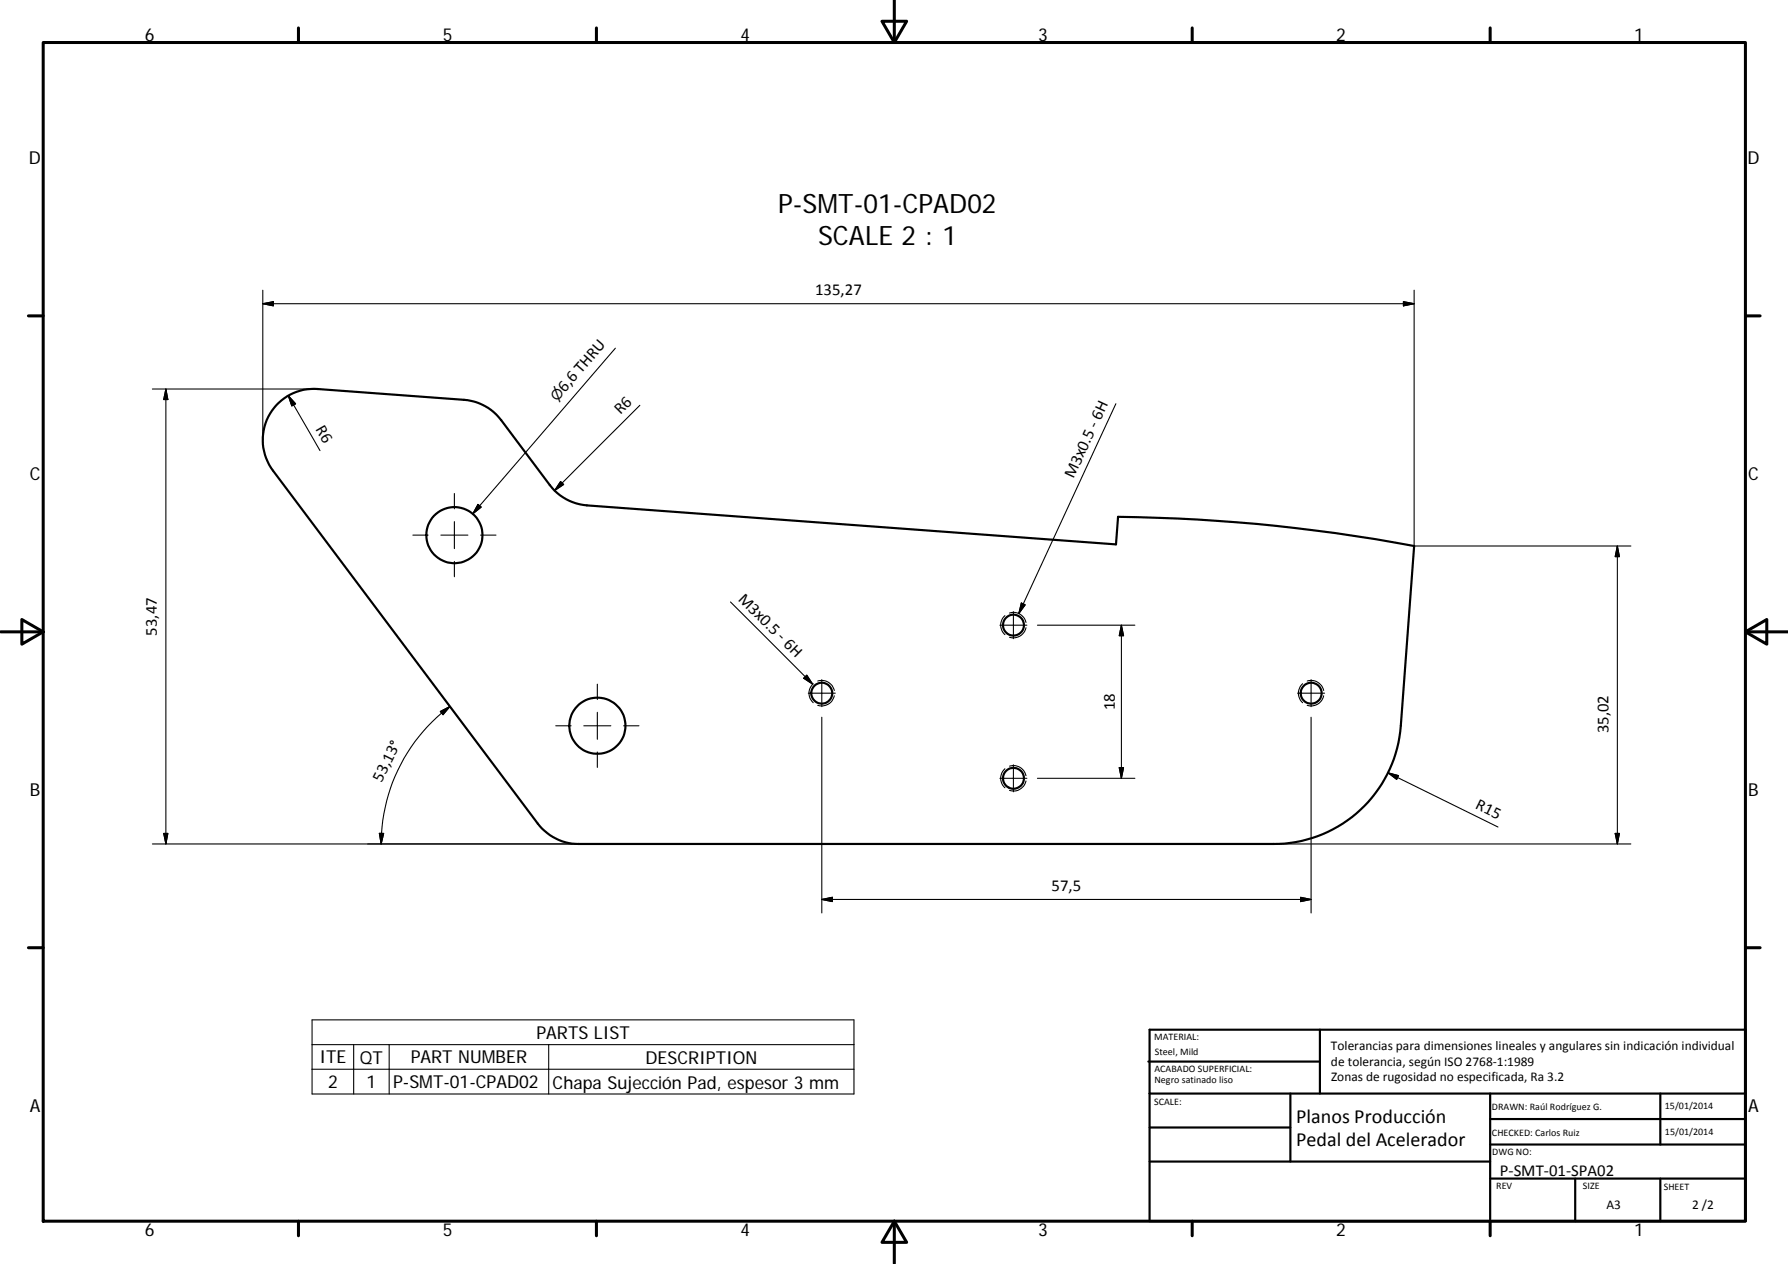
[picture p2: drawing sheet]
<svg xmlns="http://www.w3.org/2000/svg" width="420mm" height="297mm" viewBox="0 0 420 297" stroke-linecap="round" stroke-linejoin="round" font-family="sans-serif">
<g fill="none" stroke="#000" stroke-width=".51">
<path d="M65.5 94.7a12 12 0 0 1 9.1-3.3l34.4 2.6a12.1 12.1 0 0 1 8.8 4.7l11.4 15.3a12.1 12.1 0 0 0 8.7 4.8l124.3 9.1 .5-6.4a396.9 396.9 0 0 1 69.6 6.8l-3.1 42.3a30 30 0 0 1-29.9 27.7h-163.3a12.2 12.2 0 0 1-9.6-4.8l-62.3-82.9a12 12 0 0 1 1.4-15.9zM269.8 249.5h40.4M270.1 257h140.1M270.1 242h140.1v45h-140.1zM303.2 257v16M310.2 242v15M350.2 257v30M390.2 257v12M270.1 273h80.1M270.1 265h33.1M350.2 277h60M350.2 269h60"/>
<path d="M350.2 263h60M370.2 277v10M390.2 277v10"/>
<circle cx="106.8" cy="125.8" r="6.6"/>
<circle cx="238.2" cy="146.9" r="2.45"/>
<circle cx="140.4" cy="170.6" r="6.6"/>
<circle cx="193.1" cy="162.9" r="2.46"/>
<circle cx="308.1" cy="162.9" r="2.45"/>
<circle cx="238.1" cy="182.9" r="2.45"/>
</g>
<g fill="none" stroke="#000" stroke-width=".25">
<path d="M61.8 68.2v35.2M61.8 71.4l2.5-.5v1zM61.8 71.4h270.5M329.8 70.9l2.5 .5-2.5 .5zM332.3 68.2v60.1h50.9M35.8 91.4h38.8M39 91.4l.4 2.5h-.9zM39 91.4v106.9M67.7 93l7.5 12.9M67.7 93l1.8 1.9-.9 .5zM144.6 81.8l-33.5 39M150.4 95.2l-20.1 20.1"/>
<path d="M262.2 94.9l-22.8 49.3M106.8 116v3.6M112.3 118.5l.8 .7-2 1.6zM131.7 113.2l.7 .7-2.1 1.4zM97 125.8h3.6M103.6 125.8h6.3M106.8 122.6v6.3M106.8 131.9v3.6M112.9 125.8h3.7M380.1 128.3v70M380.1 128.3l.4 2.5h-1zM171.7 141.5l19.3 19.3"/>
<path d="M189.6 158.7l1.4 2.1-2.1-1.4zM193.1 159.7v6.4M235 146.9h6.3M236.1 144.7a3 3 0 0 0 0 4.4M237.2 144.1a3 3 0 0 1 3.9 2.2M238.1 143.7v6.4M240 141.7l.9 .4-1.5 2.1zM241.1 147.5a3 3 0 0 1-3.9 2.3M243.8 146.9h22.9M263.5 146.9v36M263.5 146.9l.5 2.5h-1zM308.1 159.7v6.4"/>
<path d="M103.5 167.2l2.2-1.2-1.6 2zM105.7 166a40.6 40.6 0 0 0-16.1 32.3M130.6 170.6h3.6M137.2 170.6h6.3M140.4 160.8v3.6M140.4 167.4v6.3M140.4 176.7v3.6M146.5 170.6h3.6M189.9 162.9h6.4M191.1 160.7a3 3 0 0 0 0 4.4M192.2 160a3 3 0 0 1 3.9 2.3M193.1 168.6v45.9"/>
<path d="M196.1 163.5a3 3 0 0 1-3.9 2.3M238.1 179.7v6.4M304.9 162.9h6.4M306.1 160.7a3 3 0 0 0 0 4.4M307.2 160a3 3 0 0 1 3.9 2.3M308.1 168.6v45.9M311.1 163.5a3 3 0 0 1-3.9 2.3M35.8 198.3h100.2M38.5 195.9h.9l-.4 2.4zM89.1 195.8l1.1 .1-.6 2.4zM235 182.9h6.3M236.1 180.7a3 3 0 0 0 0 4.4"/>
<path d="M237.2 180a3 3 0 0 1 3.9 2.3M241.1 183.5a3 3 0 0 1-3.9 2.2M243.8 182.9h22.9M263 180.4h1l-.5 2.5zM299.3 198.3h83.9M326.2 181.6l25.8 12.8M326.2 181.6l2.4 .7-.4 .9zM379.5 195.9h1l-.4 2.4zM193.1 211.4l2.5-.5v1zM193.1 211.4h115M305.6 210.9l2.5 .5-2.5 .5zM73.3 239.7h127.4v17.4h-127.4z"/>
<path d="M73.3 245.5h127.4M73.3 251.3h127.4M83.1 245.5v11.6M91.4 245.5v11.6M128.9 245.5v11.6"/>
</g>
<g fill="none" stroke="#000" stroke-width=".71">
<path d="M10.1 10h400.1v277h-400.1zM70.1 6.6v3.4M140.2 6.6v3.4M207.3 5h5.8l-2.9 5zM210.2 0v10M280.2 6.6v3.4M350.2 6.6v3.4M6.7 74.2h3.4M410.2 74.2h3.4M.2 148.5h9.9M5.1 145.6l5 2.9-5 2.9zM410.2 148.5l5-2.9v5.8z"/>
<path d="M410.2 148.5h9.9M6.7 222.7h3.4M410.2 222.7h3.4M70.1 287v3.4M140.2 287v3.4M210.2 287l2.9 5h-5.8zM210.2 287v10M280.2 287v3.4M350.2 287v3.4"/>
</g>
<g fill="#000" stroke="#000" stroke-width=".25">
<path d="M61.8 71.4l2.5-.5v1zM329.8 70.9l2.5 .5-2.5 .5zM39 91.4l.4 2.5h-.9zM67.7 93l1.8 1.9-.9 .5zM112.3 118.5l.8 .7-2 1.6zM131.7 113.2l.7 .7-2.1 1.4zM380.1 128.3l.4 2.5h-1zM189.6 158.7l1.4 2.1-2.1-1.4zM240 141.7l.9 .4-1.5 2.1zM263.5 146.9l.5 2.5h-1zM103.5 167.2l2.2-1.2-1.6 2zM38.5 195.9h.9l-.4 2.4z"/>
<path d="M89.1 195.8l1.1 .1-.6 2.4zM263 180.4h1l-.5 2.5zM326.2 181.6l2.4 .7-.4 .9zM379.5 195.9h1l-.4 2.4zM193.1 211.4l2.5-.5v1zM305.6 210.9l2.5 .5-2.5 .5z"/>
</g>
<g font-size="6.3">
<text x="182.9" y="50.1">P-SMT-01-CPAD02</text>
<text x="192.2" y="57.6">SCALE 2 : 1</text>
</g>
<g font-size="4.7">
<text x="304.6" y="263.9">Planos Producción</text>
<text x="304.6" y="269.3">Pedal del Acelerador</text>
</g>
<g font-size="4.2">
<text x="34" y="9.6">6</text>
<text x="104" y="9.6">5</text>
<text x="174" y="9.6">4</text>
<text x="244" y="9.6">3</text>
<text x="314" y="9.6">2</text>
<text x="384" y="9.6">1</text>
<text x="6.8" y="38.7">D</text>
<text x="410.6" y="38.7">D</text>
<text x="7" y="112.9">C</text>
<text x="410.8" y="112.9">C</text>
<text x="7" y="187.1">B</text>
<text x="410.8" y="187.1">B</text>
<text x="126.1" y="244.1">PARTS LIST</text>
<text x="75.1" y="249.9">ITE</text>
<text x="84.6" y="249.9">QT</text>
<text x="96.5" y="249.9">PART NUMBER</text>
<text x="151.7" y="249.9">DESCRIPTION</text>
<text x="77.1" y="255.7">2</text>
<text x="86.1" y="255.7">1</text>
<text x="92.4" y="255.7">P-SMT-01-CPAD02</text>
<text x="129.9" y="255.9">Chapa Sujección Pad, espesor 3 mm</text>
<text x="7" y="261.3">A</text>
<text x="410.8" y="261.3">A</text>
<text x="34" y="290.4">6</text>
<text x="104" y="290.4">5</text>
<text x="174" y="290.4">4</text>
<text x="244" y="290.4">3</text>
<text x="314" y="290.4">2</text>
<text x="384" y="290.4">1</text>
</g>
<g font-size="3.9">
<text x="191.5" y="69.3">135,27</text>
<text x="132.7" y="92.3" transform="rotate(-49 132.7 92.3)">6,6 THRU</text>
<text x="74.1" y="100.9" transform="rotate(60 74.1 100.9)">R6</text>
<text x="145.8" y="97.6" transform="rotate(-45 145.8 97.6)">R6</text>
<text x="252.3" y="112.6" transform="rotate(-65 252.3 112.6)">M3x0.5 ‐ 6H</text>
<text x="173.3" y="140.9" transform="rotate(45 173.3 140.9)">M3x0.5 ‐ 6H</text>
<text x="36.9" y="149.4" transform="rotate(-90 36.9 149.4)">53,47</text>
<text x="261.9" y="166.9" transform="rotate(-90 261.9 166.9)">18</text>
<text x="378" y="172.3" transform="rotate(-90 378 172.3)">35,02</text>
<text x="89.7" y="183.9" transform="rotate(-63 89.7 183.9)">53,13°</text>
<text x="346.5" y="189.9" transform="rotate(26 346.5 189.9)">R15</text>
<text x="247.1" y="209.3">57,5</text>
<text x="352.5" y="276.2">P‐SMT‐01‐SPA02</text>
</g>
<text font-size="3.3" x="130.9" y="94.5" transform="rotate(-49 130.9 94.5)">⌀</text>
<g font-size="3.1">
<text x="312.8" y="246.8">Tolerancias para dimensiones lineales y angulares sin indicación individual</text>
<text x="312.8" y="250.4">de tolerancia, según ISO 2768‐1:1989</text>
<text x="312.8" y="254">Zonas de rugosidad no especificada, Ra 3.2</text>
<text x="377.5" y="284.1">A3</text>
<text x="397.6" y="284.2">2 /2</text>
</g>
<g font-size="2.4">
<text x="271.2" y="244.4">MATERIAL:</text>
<text x="271.3" y="251.9">ACABADO SUPERFICIAL:</text>
<text x="271.4" y="247.9">Steel, Mild</text>
<text x="271.3" y="254.6">Negro satinado liso</text>
<text x="271.2" y="259.7">SCALE:</text>
<text x="350.6" y="260.8">DRAWN: Raúl Rodríguez G.</text>
<text x="391.2" y="260.6">15/01/2014</text>
<text x="350.6" y="267">CHECKED: Carlos Ruiz</text>
<text x="391.2" y="266.6">15/01/2014</text>
<text x="350.7" y="271.4">DWG NO:</text>
<text x="351.6" y="279.3">REV</text>
<text x="372" y="279.4">SIZE</text>
<text x="391" y="279.6">SHEET</text>
</g>
</svg>
